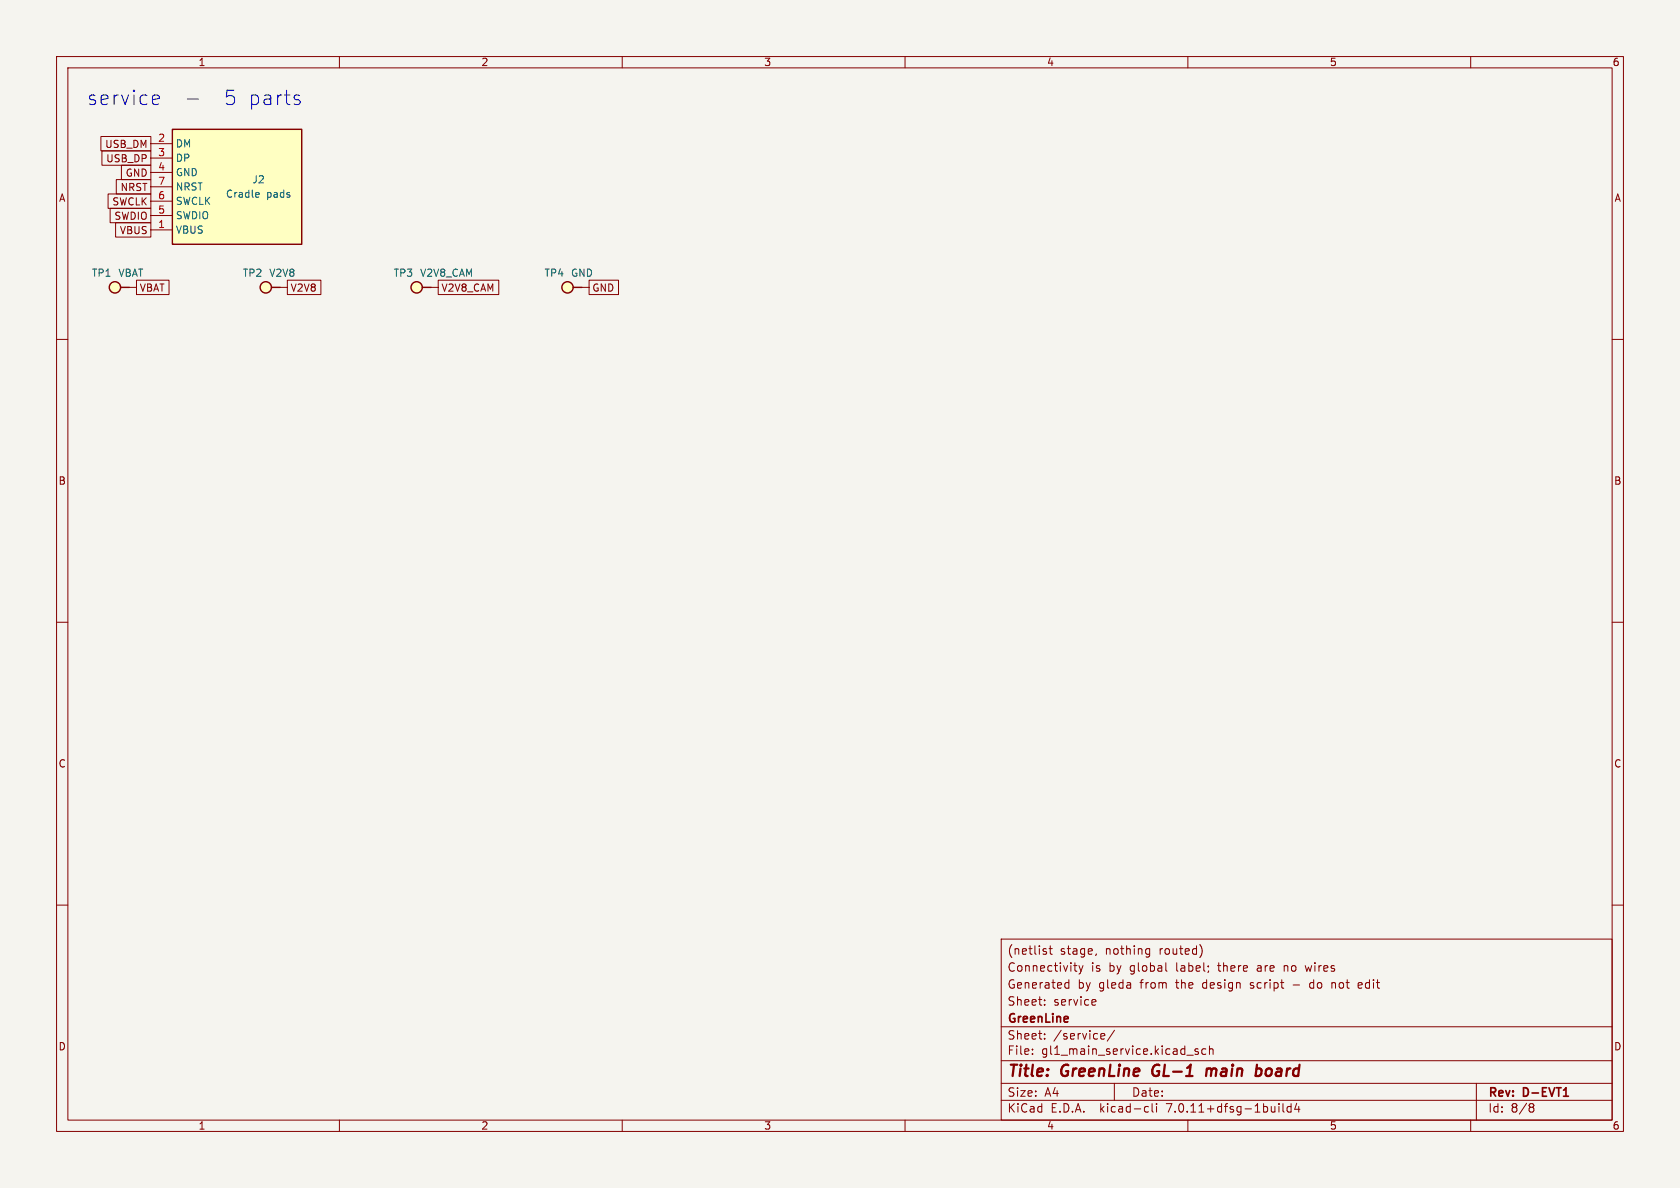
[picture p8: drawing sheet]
<svg xmlns="http://www.w3.org/2000/svg" width="297mm" height="210mm" viewBox="0 0 297 210" stroke-linecap="round" stroke-linejoin="round" font-family="sans-serif">
<path d="M0 0h297v210h-297z" fill="#f5f4ef" stroke="#f5f4ef" stroke-width=".18"/>
<g fill="none" stroke="#840000" stroke-width=".18">
<path d="M10 10h277v190h-277zM12 12h273v186h-273zM60 10v2M110 10v2M160 10v2M210 10v2M260 10v2M17.8 24.1h8.9v2.6h-8.9zM18 26.7h8.7v2.5h-8.7zM19.1 34.3h7.6v2.5h-7.6zM19.5 36.8h7.2v2.6h-7.2zM20.4 39.4h6.3v2.5h-6.3z"/>
<path d="M20.6 31.7h6.1v2.6h-6.1zM21.5 29.2h5.2v2.6h-5.2zM26.7 25.4h3.8M26.7 27.9h3.8M26.7 30.5h3.8M26.7 38.1h3.8M26.7 35.6h3.8M26.7 33h3.8M10 60h2M22.9 50.8h1.2M24.1 49.5h5.8v2.6h-5.8zM26.7 40.6h3.8"/>
<path d="M49.5 50.8h1.3M50.8 49.5h5.9v2.6h-5.9zM76.2 50.8h1.3M77.5 49.5h10.7v2.6h-10.7zM102.9 50.8h1.2M104.1 49.5h5.2v2.6h-5.2zM285 60h2M10 110h2M285 110h2M10 160h2M285 160h2M177 166h108v32h-108z"/>
<path d="M184.7 176.8v.1M184.7 177.6v.1M184.8 168.2l.2 .2-.2 .3M184.8 167.7l.2 .1M185.5 167.7h.5M185.7 167.2v1.3l.3 .2M188.4 174.6h.6M188.4 173.8h.6M189 173.2v1.5M189.8 170.7h.6M190 171.5l.4 .2M190.7 170.7l.4 1"/>
<path d="M191.1 171.7l-.1 .4-.3 .1M191.5 170.7l-.4 1M193.2 176.7l.5 .1v.3l-.7 .1M193.7 177.6l-.5 .1M193.8 168.6l-.1 .3M202.8 167.7l.4 .1M203.2 168.6l-.4 .1M203.2 167.7v1.2l-.1 .2-.4 .1M206.1 170.2v1.3l.2 .2M212.3 167.3l.2 .7-.2 1M227 170.7v1M227.1 170.8h-.1"/>
<path d="M228.6 174.1h1.1M230.7 170.7l.3 1M231.8 173.7l-.3 .3v.4l.3 .3M235.5 173.7v1M235.9 173.7l-.4 .1M240.7 173.8l-.4-.1-.2 .2 .1 .7h.5M240.8 174.1l-.7 .1M60 198v2M110 198v2M160 198v2M177 194.5h108M177 191.5h108"/>
<path d="M177 187.5h108M177 181.5h108M182.5 186.3v.1M182.5 185.5v.1M184.7 183.6v.1M184.7 182.8v.1M194.7 183.6h.5M194.7 182.8l.4-.1 .2 .4-.7 .1M197 191.5v3M197 182.1l-1.3 2M202.6 195.6l.4 .1M203 196.5l-.4 .1"/>
<path d="M203.7 195.1v1.3l.2 .2M204.5 195.1v.1M204.5 195.6v1M209.8 186.5h1.2M210 198v2M211.8 185.5l-.3-.1-.3 .2 .1 .2 .5 .2v.3h-.6M213.2 185.5l-.5-.1-.2 .3v.4l.1 .2h.6M213.8 185.5l.2-.1 .4 .1 .1 .9M213.8 184.9v1.5M226.1 195.1v.1M226.1 195.6v1M226.8 195.1v1.3l.2 .2"/>
<path d="M228.2 195.7l-.4-.1-.3 .3v.4l.2 .2h.5M228.2 195.1v1.5M229.2 195l-.3 1.1h.9M229.6 195.6v1M260 198v2M261 191.5v6.5M270.6 195.1h.3l.3 .3-.3 .3M270.6 195.7h.3M270.9 195.7l.2 .2 .1 .4-.3 .3h-.3"/>
</g>
<path d="M276.4 193.8h.9" fill="none" stroke="#840000" stroke-width=".3"/>
<path d="M204 188.5a1.27 1.27 0 0 0 0 1.6M213.4 188.9l-.2 1.3M214.1 189a.57 .57 0 0 0-.8 .1M214.2 189.2l-.1 1M222.3 188.9h.4l.3 .2v.7a.66 .66 0 0 1-.8 .4" fill="none" stroke="#840000" stroke-width=".4"/>
<g fill="#ffffc2" stroke="#ffffc2" stroke-width=".18">
<path d="M30.5 22.9h22.8v20.3h-22.8z"/>
<circle cx="100.3" cy="50.8" r="1"/>
<circle cx="73.7" cy="50.8" r="1"/>
<circle cx="20.3" cy="50.8" r="1"/>
<circle cx="47" cy="50.8" r="1"/>
</g>
<g fill="none" stroke="#840000" stroke-width=".25">
<path d="M30.5 22.9h22.8v20.3h-22.8zM21.3 50.8h1.6M48 50.8h1.5M74.7 50.8h1.5M101.3 50.8h1.6"/>
<circle cx="20.3" cy="50.8" r="1"/>
<circle cx="47" cy="50.8" r="1"/>
<circle cx="73.7" cy="50.8" r="1"/>
<circle cx="100.3" cy="50.8" r="1"/>
</g>
<path d="M45.4 34l.4 .1v.2l-.6 .1M45.8 34.8l-.4 .1" fill="none" stroke="#006464" stroke-width=".18"/>
<path d="M27.3 16.8l.7 .1 .2 .5-1.2 .2M28 18.4l-.7 .1M33.1 17.5h2M52.4 17.6l.6 .2 .1 .3-.4 .4h-.5M52.4 16.8l.6 .1" fill="none" stroke="#0000c2" stroke-width=".18"/>
<g font-size="3.5" fill="#0000c2">
<text x="15.2" y="18.8">service</text>
<text x="39.2" y="18.8">5 parts</text>
</g>
<g font-size="2.8" fill="#840000">
<text x="178" y="190.9">Title:</text>
<text x="187.7" y="190.9">GreenLine</text>
<text x="204.6" y="190.9">GL-1</text>
<text x="214.9" y="190.9">main</text>
<text x="224.4" y="190.9">board</text>
</g>
<g font-size="2.1" fill="#840000">
<text x="178" y="172">Connectivity</text>
<text x="178" y="169">(netlist</text>
<text x="187.4" y="169">stage,</text>
<text x="192.9" y="172">is</text>
<text x="195.5" y="169">nothing</text>
<text x="196.1" y="172">by</text>
<text x="199.9" y="172">global</text>
<text x="205.1" y="169">routed)</text>
<text x="208.2" y="172">label;</text>
<text x="215.8" y="172">there</text>
<text x="222.8" y="172">are</text>
<text x="227.7" y="172">no</text>
<text x="231.7" y="172">wires</text>
<text x="178" y="178">Sheet:</text>
<text x="178" y="175">Generated</text>
<text x="186.2" y="178">service</text>
<text x="190.5" y="175">by</text>
<text x="194.3" y="175">gleda</text>
<text x="201.8" y="175">from</text>
<text x="208.2" y="175">the</text>
<text x="213" y="175">design</text>
<text x="221.6" y="175">script</text>
<text x="232.4" y="175">do</text>
<text x="236.4" y="175">not</text>
<text x="241.3" y="175">edit</text>
<text x="178" y="184">Sheet:</text>
<text x="178" y="181.2">GreenLine</text>
<text x="186.2" y="184">/service/</text>
<text x="178" y="186.7">File:</text>
<text x="184.1" y="186.7">gl1_main_service.kicad_sch</text>
<text x="178" y="196.9">KiCad</text>
<text x="178" y="194.1">Size:</text>
<text x="184.7" y="194.1">A4</text>
<text x="185.7" y="196.9">E.D.A.</text>
<text x="194.6" y="196.9">kicad-cli</text>
<text x="200" y="194.1">Date:</text>
<text x="206.5" y="196.9">7.0.11+dfsg-1build4</text>
<text x="263" y="194.3">Rev:</text>
<text x="263" y="196.9">Id:</text>
<text x="267.1" y="196.9">8/8</text>
<text x="269.4" y="194.3">D-EVT1</text>
</g>
<g font-size="1.8" fill="#840000">
<text x="35" y="11.9">1</text>
<text x="85" y="11.9">2</text>
<text x="135" y="11.9">3</text>
<text x="185" y="11.9">4</text>
<text x="235" y="11.9">5</text>
<text x="285" y="11.9">6</text>
<text x="18.5" y="26.4">USB_DM</text>
<text x="18.7" y="28.9">USB_DP</text>
<text x="10.3" y="35.9">A</text>
<text x="21.2" y="34">NRST</text>
<text x="22.1" y="31.4">GND</text>
<text x="285.3" y="35.9">A</text>
<text x="19.8" y="36.5">SWCLK</text>
<text x="20.1" y="39.1">SWDIO</text>
<text x="21.1" y="41.6">VBUS</text>
<text x="24.6" y="51.8">VBAT</text>
<text x="51.3" y="51.8">V2V8</text>
<text x="77.9" y="51.8">V2V8_CAM</text>
<text x="104.6" y="51.8">GND</text>
<text x="10.3" y="85.9">B</text>
<text x="285.3" y="85.9">B</text>
<text x="10.3" y="135.9">C</text>
<text x="285.3" y="135.9">C</text>
<text x="10.3" y="185.9">D</text>
<text x="285.3" y="185.9">D</text>
<text x="35" y="199.9">1</text>
<text x="85" y="199.9">2</text>
<text x="135" y="199.9">3</text>
<text x="185" y="199.9">4</text>
<text x="235" y="199.9">5</text>
<text x="285" y="199.9">6</text>
</g>
<g font-size="1.8" fill="#a90000">
<text x="27.9" y="25.1">2</text>
<text x="27.9" y="27.7">3</text>
<text x="27.9" y="30.2">4</text>
<text x="27.9" y="35.3">6</text>
<text x="27.9" y="32.8">7</text>
<text x="27.9" y="40.4">1</text>
<text x="27.9" y="37.8">5</text>
</g>
<g font-size="1.8" fill="#006464">
<text x="31" y="26.3">DM</text>
<text x="31" y="28.8">DP</text>
<text x="31" y="31.3">GND</text>
<text x="31" y="33.9">NRST</text>
<text x="39.8" y="35.2">Cradle</text>
<text x="44.5" y="32.6">J2</text>
<text x="47.1" y="35.2">pads</text>
<text x="31" y="41.5">VBUS</text>
<text x="31" y="39">SWDIO</text>
<text x="31" y="36.4">SWCLK</text>
<text x="16.2" y="49.1">TP1</text>
<text x="20.8" y="49.1">VBAT</text>
<text x="42.8" y="49.1">TP2</text>
<text x="47.5" y="49.1">V2V8</text>
<text x="69.5" y="49.1">TP3</text>
<text x="74.2" y="49.1">V2V8_CAM</text>
<text x="96.2" y="49.1">TP4</text>
<text x="100.8" y="49.1">GND</text>
</g>
</svg>
